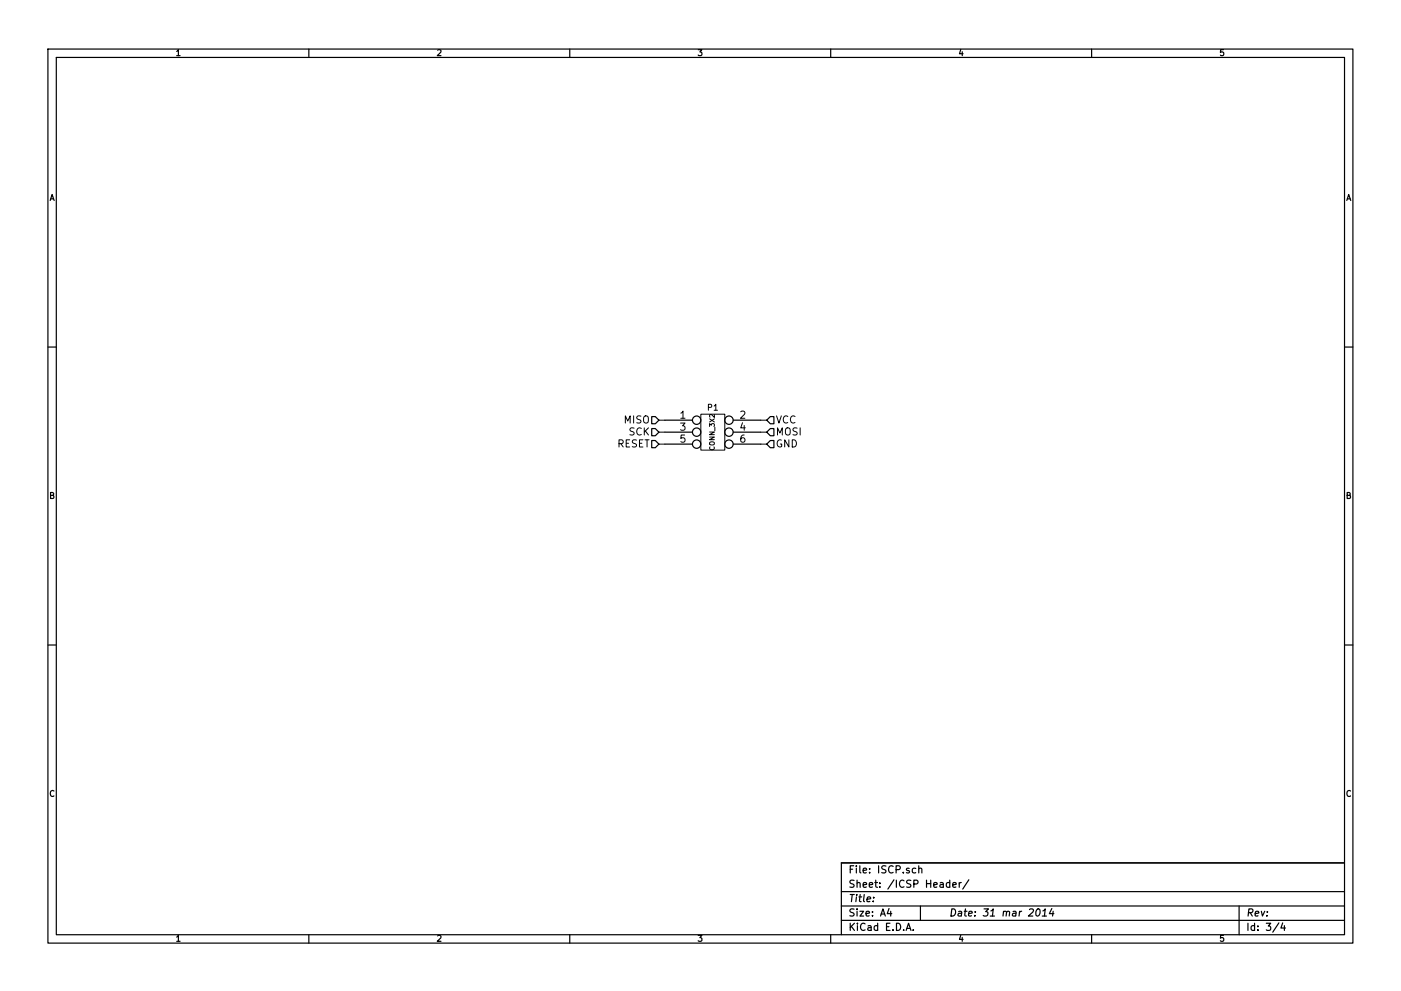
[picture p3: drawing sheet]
EESchema Schematic File Version 2  date Monday, 31 March 2014 17:10:11
LIBS:power
LIBS:device
LIBS:transistors
LIBS:conn
LIBS:linear
LIBS:regul
LIBS:74xx
LIBS:cmos4000
LIBS:adc-dac
LIBS:memory
LIBS:xilinx
LIBS:special
LIBS:microcontrollers
LIBS:dsp
LIBS:microchip
LIBS:analog_switches
LIBS:motorola
LIBS:texas
LIBS:intel
LIBS:audio
LIBS:interface
LIBS:digital-audio
LIBS:philips
LIBS:display
LIBS:cypress
LIBS:siliconi
LIBS:opto
LIBS:atmel
LIBS:contrib
LIBS:valves
LIBS:atmega16
LIBS:ATMEGA32U4
LIBS:LD1117
LIBS:MPU-6050
LIBS:nrf24l01
LIBS:nRF24L01+
LIBS:Quartz
LIBS:Tx-cache
EELAYER 27 0
EELAYER END
$Descr A4 11693 8268
encoding utf-8
Sheet 3 4
Title ""
Date "31 mar 2014"
Rev ""
Comp ""
Comment1 ""
Comment2 ""
Comment3 ""
Comment4 ""
$EndDescr
$Comp
L CONN_3X2 P1
U 1 1
P 5950 3650
F 0 "P1" H 5950 3900 50  0000 C CNN
F 1 "CONN_3X2" V 5950 3700 40  0000 C CNN
F 2 "" H 5950 3650 60  0000 C CNN
F 3 "" H 5950 3650 60  0000 C CNN
	1    5950 3650
	1    0    0    -1  
$EndComp
Text HLabel 5500 3500 0    60   Input ~ 0
MISO
Text HLabel 5500 3600 0    60   Input ~ 0
SCK
Text HLabel 5500 3700 0    60   Input ~ 0
RESET
Text HLabel 6400 3500 2    60   Input ~ 0
VCC
Text HLabel 6400 3600 2    60   Input ~ 0
MOSI
Text HLabel 6400 3700 2    60   Input ~ 0
GND
Wire Wire Line
	5500 3500 5550 3500
Wire Wire Line
	5550 3600 5500 3600
Wire Wire Line
	5500 3700 5550 3700
Wire Wire Line
	6350 3700 6400 3700
Wire Wire Line
	6400 3600 6350 3600
Wire Wire Line
	6350 3500 6400 3500
$EndSCHEMATC
